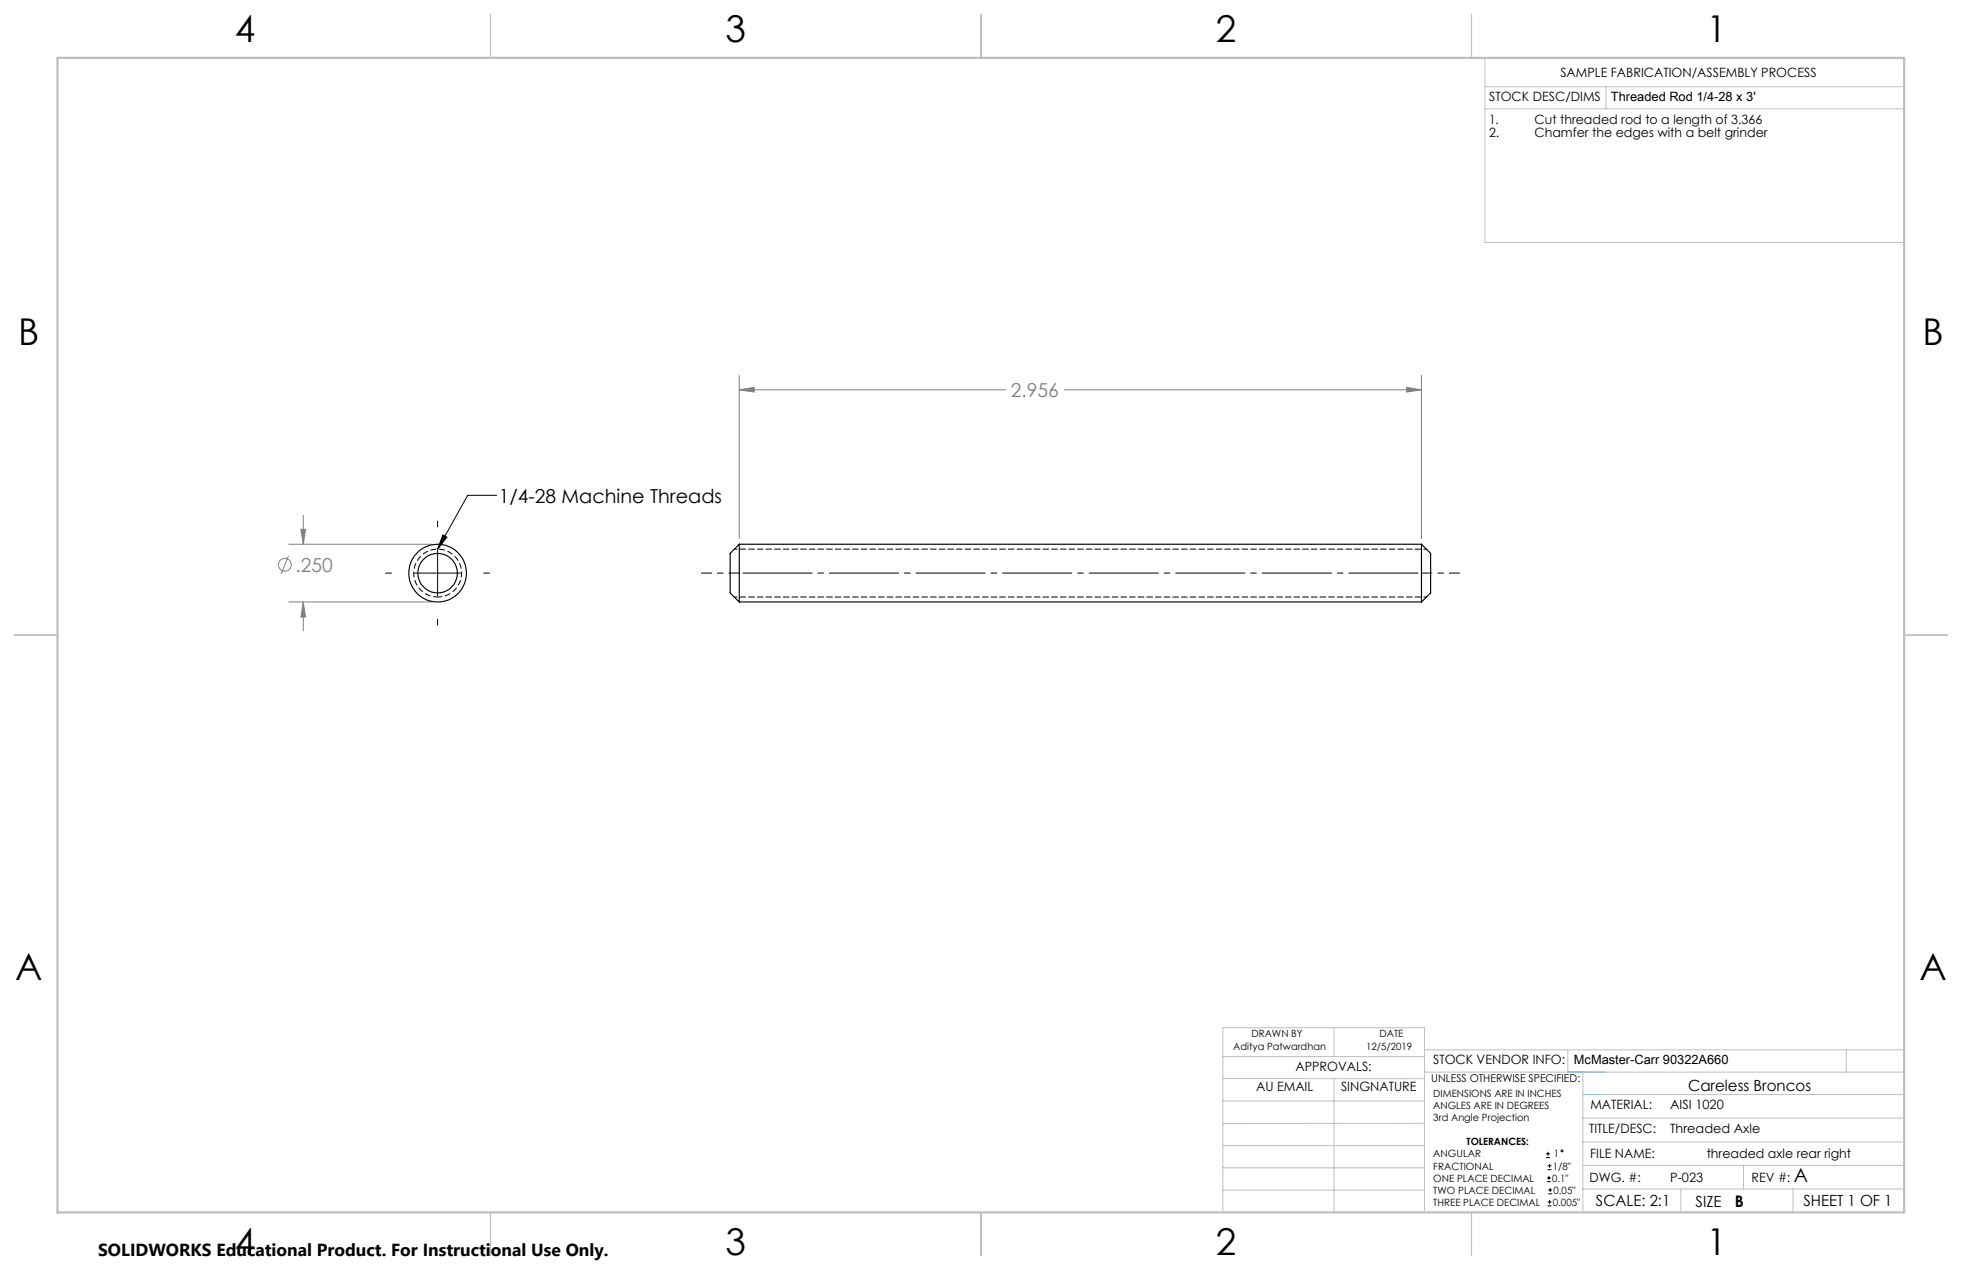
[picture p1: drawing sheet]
<svg xmlns="http://www.w3.org/2000/svg" width="432mm" height="279mm" viewBox="0 0 432 279" stroke-linecap="round" stroke-linejoin="round" font-family="sans-serif">
<g fill="none" stroke="#808080" stroke-width=".22">
<path d="M162.7 85.8l3.3-.6v1.1zM162.7 82.6v35.9M162.7 85.8h58.6M234.2 85.8h78.6M309.6 85.2l3.2 .6-3.2 .5zM312.8 82.6v35.9M63.6 119.7h31.4M66.2 116.5h1l-.5 3.2zM66.7 113.4v6.3M63.5 122.2l-1.6 4.1M63.6 132.4h31.4M66.7 132.4l.5 3.3h-1z"/>
<path d="M66.7 132.4v6.4"/>
<circle cx="62.7" cy="124.2" r="1.42"/>
</g>
<g fill="none" stroke="#000" stroke-width=".22">
<path d="M96.3 114.7v1.2M97.5 117.7l.9 .5-2.1 2.6zM109.3 109h-6.4l-6.6 11.8M84.9 126.1h1.2M91.2 126.1h10.2M96.3 121v10.2M96.3 136.2v1.3M106.5 126.1h1.2M340.3 254.7h.8M340.3 253.8h.8M340.5 260h.8M340.5 259.2h.8"/>
<path d="M340.6 257.3h.9M340.6 256.5h.9M340.7 253.4v.8M340.9 258.7v.8M341 256.1v.8M340.6 265.3h.9M340.6 264.4h.9M340.7 262.6h.9M340.7 261.8h.9M341 264v.9M341.2 261.4v.8"/>
<circle cx="343.8" cy="253.2" r=".2"/>
</g>
<path d="M96.3 131.3a5.3 5.3 0 0 1-4.6-7.8 5.3 5.3 0 0 1 9.1-.2 5.3 5.3 0 0 1-4.1 8h-.4" fill="none" stroke="#000" stroke-width=".22" stroke-dasharray="1.3 .6" stroke-dashoffset=".3" stroke-linecap="butt"/>
<path d="M312.9 126.1h-150.2" fill="none" stroke="#000" stroke-width=".22" stroke-dasharray="15.2 1.3 1.3 1.3" stroke-dashoffset="-.8"/>
<path d="M162.7 126.1h-8.3M312.9 126.1h8.3" fill="none" stroke="#000" stroke-width=".22" stroke-dasharray="15.2 1.3 1.3 1.3" stroke-dashoffset="13"/>
<g fill="none" stroke="#c0c0c0" stroke-width=".22">
<path d="M326.8 19.1h92.3M326.8 12.7v40.6h92.3M353.4 19.1v4.9M326.8 24h92.3M269.1 232.4h44.4M269.1 237.3h44.4M293.6 226.1v6.3M293.6 237.3v29.4M313.5 235.9h105.6M313.5 231h105.6M345.1 231v4.9M348.4 235.9v30.9"/>
<path d="M406.3 231v4.9M269.1 242.2h44.4M269.1 252h44.4M269.1 256.9h44.4M313.5 247.1l-44.4 .1M348.4 246h70.7M348.4 256.4h70.7M348.4 251.2h70.7M348.4 240.8h70.7M383.7 256.4v5.2M269.1 261.8h44.4M273.6 266.7h74.4"/>
<path d="M313.5 266.7v-40.6h-44.4v40.7M348.4 261.6h70.7M369.9 261.6v5.2M394.6 261.6v5.2"/>
</g>
<path d="M108 3.2v9.5M215.9 3.2v9.5M323.8 3.2v9.5M3.1 139.7h9.6M419.1 139.7h9.5M108 266.7v9.6M215.9 266.7v9.6M323.8 266.7v9.6" fill="none" stroke="#c0c0c0" stroke-width=".25"/>
<path d="M12.7 12.7h406.4v254h-406.4z" fill="none" stroke="#c0c0c0" stroke-width=".5"/>
<path d="M345.1 235.9h8.3M348.4 240.8h5" fill="none" stroke="#53a9ff" stroke-width=".22"/>
<path d="M161.6 120.8h152.4M161.6 131.3h152.4" fill="none" stroke="#000" stroke-width=".22" stroke-dasharray="1.3 .6" stroke-dashoffset=".7"/>
<path d="M66.2 116.5h1l-.5 3.2zM66.7 132.4l.5 3.3h-1zM309.6 85.2l3.2 .6-3.2 .5zM162.7 85.8l3.3-.6v1.1z" fill="#808080"/>
<path d="M97.5 117.7l.9 .5-2.1 2.6z" fill="#000"/>
<g fill="none" stroke="#000" stroke-width=".25">
<path d="M162.7 119.7v12.7M162.7 119.7l-2 2v8.8l2 1.9M162.7 119.7h150.1M312.8 119.7v12.7M312.8 119.7l2.1 2v8.8l-2.1 1.9M162.7 132.4h150.1"/>
<circle cx="96.3" cy="126.1" r="4.3"/>
<circle cx="96.3" cy="126.1" r="6.4"/>
</g>
<g font-size="8.1">
<text x="51.7" y="9.3">4</text>
<text x="159.7" y="9.3">3</text>
<text x="267.6" y="9.3">2</text>
<text x="375.6" y="9.3">1</text>
<text x="4" y="76">B</text>
<text x="423.1" y="76">B</text>
<text x="3.3" y="215.7">A</text>
<text x="422.4" y="215.7">A</text>
<text x="51.7" y="276">4</text>
<text x="159.7" y="276">3</text>
<text x="267.6" y="276">2</text>
<text x="375.6" y="276">1</text>
</g>
<g font-size="4.2" fill="#808080">
<text x="222.5" y="87.3">2.956</text>
<text x="65" y="125.8">.250</text>
</g>
<g font-size="4.2">
<text x="109.8" y="110.6">1/4-28 Machine Threads</text>
<text x="394.8" y="260">A</text>
</g>
<text font-size="3.8" x="21.6" y="276.3">SOLIDWORKS Educational Product. For Instructional Use Only.</text>
<text font-size="3.5" x="381.8" y="265.6">B</text>
<g font-size="3.4">
<text x="371.5" y="240.1">Careless Broncos</text>
<text x="351.2" y="265.2">SCALE: 2:1</text>
<text x="373.2" y="265.6">SIZE</text>
<text x="396.9" y="265.2">SHEET 1 OF 1</text>
</g>
<g font-size="2.8">
<text x="343.4" y="16.9">SAMPLE FABRICATION/ASSEMBLY PROCESS</text>
<text x="327.7" y="22.3">STOCK DESC/DIMS</text>
<text x="354.5" y="22.2">Threaded Rod 1/4-28 x 3'</text>
<text x="327.7" y="27.3">1.</text>
<text x="337.7" y="27.3">Cut threaded rod to a length of 3.366</text>
<text x="327.7" y="30.1">2.</text>
<text x="337.7" y="30.1">Chamfer the edges with a belt grinder</text>
<text x="285.1" y="235.7">APPROVALS:</text>
<text x="315.4" y="234.1">STOCK VENDOR INFO:</text>
<text x="346.4" y="234.1">McMaster-Carr 90322A660</text>
<text x="276.4" y="240.1">AU EMAIL</text>
<text x="295.1" y="240.1">SINGNATURE</text>
<text x="350" y="244.1">MATERIAL:</text>
<text x="367.6" y="244.1">AISI 1020</text>
<text x="349.7" y="249.2">TITLE/DESC:</text>
<text x="367.6" y="249.2">Threaded Axle</text>
<text x="350" y="254.7">FILE NAME:</text>
<text x="375.6" y="254.8">threaded axle rear right</text>
<text x="349.8" y="260">DWG. #:</text>
<text x="367.6" y="260">P-023</text>
<text x="385.5" y="260">REV #:</text>
</g>
<text font-size="2.4" x="315" y="238.1">UNLESS OTHERWISE SPECIFIED:</text>
<g font-size="2.2">
<text x="271.4" y="231.1">Aditya Patwardhan</text>
<text x="275.4" y="228.2">DRAWN BY</text>
<text x="300.7" y="231.1">12/5/2019</text>
<text x="303.6" y="228.2">DATE</text>
<text x="315.4" y="241.4">DIMENSIONS ARE IN INCHES</text>
<text x="315.4" y="244">ANGLES ARE IN DEGREES</text>
<text x="315.4" y="246.7">3rd Angle Projection</text>
<text x="322.8" y="252">TOLERANCES:</text>
<text x="315.4" y="254.6">ANGULAR</text>
<text x="315.4" y="257.3">FRACTIONAL</text>
<text x="341.8" y="257.3">1/8&quot;</text>
<text x="342" y="254.6">1</text>
<text x="315.4" y="262.6">TWO PLACE DECIMAL</text>
<text x="315.4" y="260">ONE PLACE DECIMAL</text>
<text x="341.6" y="260">0.1&quot;</text>
<text x="341.9" y="262.6">0.05&quot;</text>
<text x="315.4" y="265.3">THREE PLACE DECIMAL</text>
<text x="341.8" y="265.3">0.005&quot;</text>
</g>
</svg>
